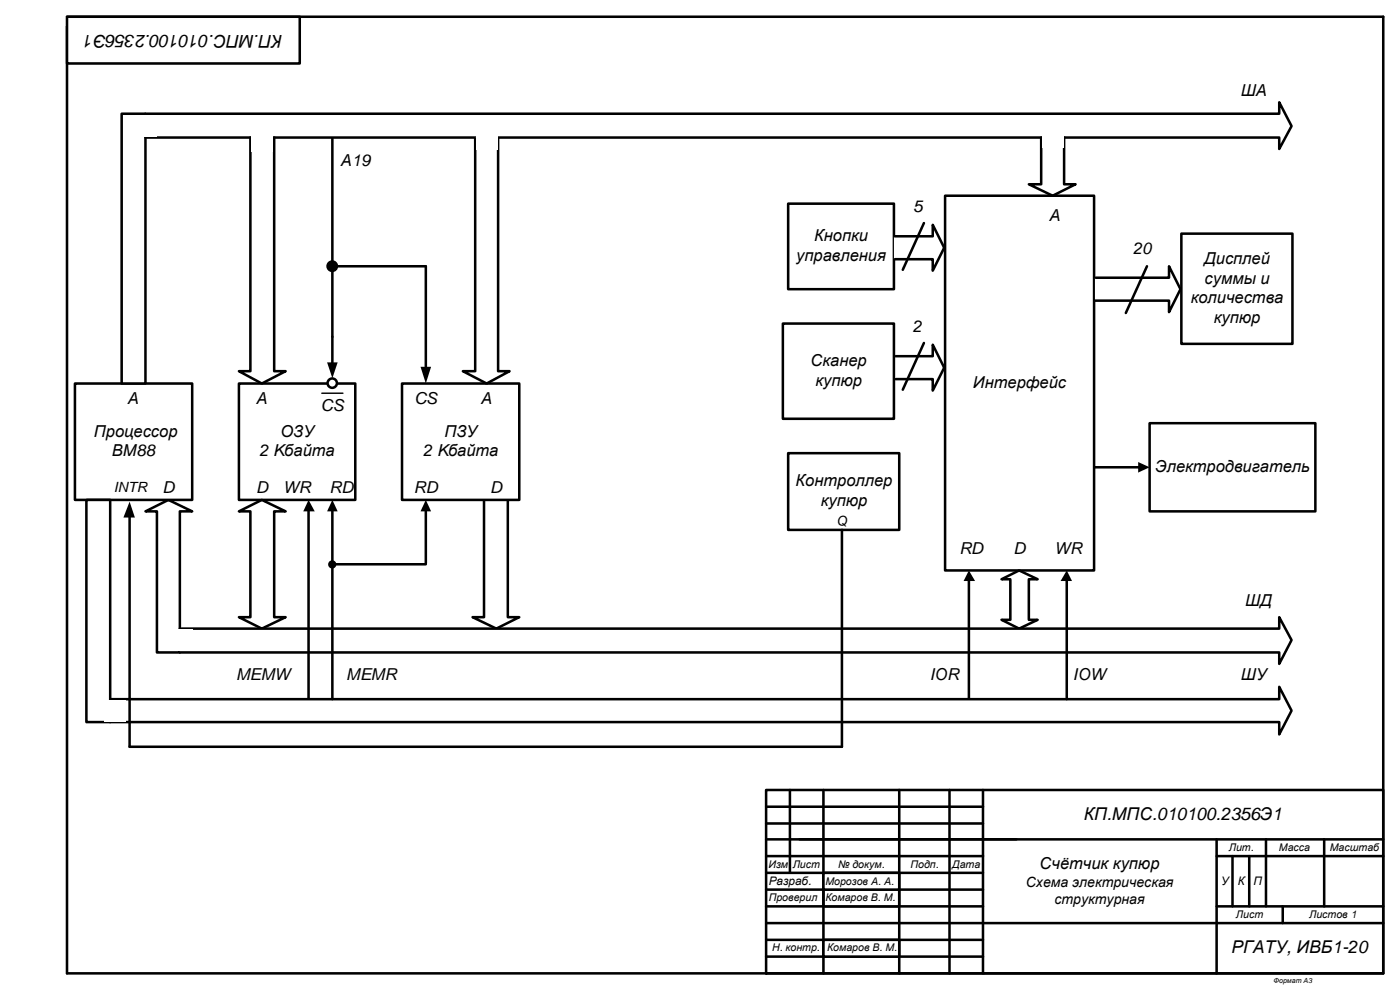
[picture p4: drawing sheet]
<svg xmlns="http://www.w3.org/2000/svg" width="420mm" height="297mm" viewBox="0 0 420 297" stroke-linecap="round" stroke-linejoin="round" font-family="sans-serif">
<path d="M43.7 153.5l6.8-3.5 7.2 3.5h-3.7v42.3h-6.9v-42.3z" fill="none" stroke="#000" stroke-width=".76"/>
<g fill="#fff">
<path d="M295 237.1h120.1v14.8h-120.1z" fill-rule="evenodd"/>
<path d="M295 251.9h70.1v25.1h-70.1z" fill-rule="evenodd"/>
<path d="M365.1 277h50v15.1h-50z" fill-rule="evenodd"/>
<path d="M145.3 150h7.1v35.2h3.4l-6.8 3.4-7.2-3.4h3.5z" fill-rule="evenodd"/>
</g>
<path d="M145.3 150v35.2h-3.5l7.2 3.4 6.8-3.4h-3.4v-35.2" fill="none" stroke="#000" stroke-width=".76"/>
<path d="M22.5 115.1h35.2v34.9h-35.2z" fill-rule="evenodd" fill="#fff"/>
<path d="M22.5 115.1h35.2v34.9h-35.2z" fill="none" stroke="#000" stroke-width=".76"/>
<path d="M71.7 115.1h34.9v34.9h-34.9z" fill-rule="evenodd" fill="#fff"/>
<path d="M71.7 115.1h34.9v34.9h-34.9z" fill="none" stroke="#000" stroke-width=".76"/>
<path d="M120.6 115.1h35.2v34.9h-35.2z" fill-rule="evenodd" fill="#fff"/>
<path d="M120.6 115.1h35.2v34.9h-35.2z" fill="none" stroke="#000" stroke-width=".76"/>
<path d="M283.6 58.7h44.7v112.5h-44.7z" fill-rule="evenodd" fill="#fff"/>
<path d="M283.6 58.7h44.7v112.5h-44.7z" fill="none" stroke="#000" stroke-width=".76"/>
<circle cx="99.7" cy="115" r="1.4" fill="#fff"/>
<circle cx="99.7" cy="115" r="1.4" fill="none" stroke="#000" stroke-width=".76"/>
<path d="M71.7 153.5l6.9-3.5 7.1 3.5h-3.4v31.7h3.4l-7.1 3.4-6.9-3.4h3.4v-31.7z" fill-rule="evenodd" fill="#fff"/>
<path d="M71.7 153.5l6.9-3.5 7.1 3.5h-3.4v31.7h3.4l-7.1 3.4-6.9-3.4h3.4v-31.7z" fill="none" stroke="#000" stroke-width=".76"/>
<path d="M300.6 173.8l5.3-2.6 5.5 2.6h-2.6v12.2h2.6l-5.5 2.6-5.3-2.6h2.6v-12.2z" fill-rule="evenodd" fill="#fff"/>
<path d="M300.6 173.8l5.3-2.6 5.5 2.6h-2.6v12.2h2.6l-5.5 2.6-5.3-2.6h2.6v-12.2z" fill="none" stroke="#000" stroke-width=".76"/>
<path d="M36.5 34.1h7.2v81h-7.2z" fill-rule="evenodd" fill="#fff"/>
<path d="M36.5 34.1h7.2v81h-7.2z" fill="none" stroke="#000" stroke-width=".76"/>
<path d="M43.7 34.1h340.2v-3.4l3.7 7.1-3.7 6.9v-3.4h-340.2z" fill-rule="evenodd" fill="#fff"/>
<path d="M43.7 34.1h340.2v-3.4l3.7 7.1-3.7 6.9v-3.4h-340.2" fill="none" stroke="#000" stroke-width=".76"/>
<path d="M75.1 41.3h7.2v70.1h3.4l-7.1 3.7-6.9-3.7h3.4z" fill-rule="evenodd" fill="#fff"/>
<path d="M75.1 41.3v70.1h-3.4l6.9 3.7 7.1-3.7h-3.4v-70.1" fill="none" stroke="#000" stroke-width=".76"/>
<path d="M142.6 41.3h6.9v70.1h3.4l-6.9 3.7-7.1-3.7h3.7z" fill-rule="evenodd" fill="#fff"/>
<path d="M142.6 41.5v69.9h-3.7l7.1 3.7 6.9-3.7h-3.4v-69.9" fill="none" stroke="#000" stroke-width=".76"/>
<path d="M25.9 150h7.2v66.7h-7.2z" fill-rule="evenodd" fill="#fff"/>
<path d="M25.9 150h7.2v66.7h-7.2z" fill="none" stroke="#000" stroke-width=".76"/>
<path d="M33.1 209.8h350.8v-3.7l3.7 7.2-3.7 7.1v-3.7h-350.8z" fill-rule="evenodd" fill="#fff"/>
<path d="M33.1 209.8h350.8v-3.7l3.7 7.2-3.7 7.1v-3.7h-350.8" fill="none" stroke="#000" stroke-width=".76"/>
<path d="M54 188.6h329.9v-3.4l3.7 6.9-3.7 7.1v-3.4h-329.9z" fill-rule="evenodd" fill="#fff"/>
<path d="M92.6 152.9v56.7M99.7 152.9v56.9M127.8 152.9v16.2M54 188.6h329.9v-3.4l3.7 6.9-3.7 7.1v-3.4h-329.9" fill="none" stroke="#000" stroke-width=".76"/>
<path d="M92.6 150l1.9 3.5h-3.5zM99.7 150l1.6 3.5h-3.1zM127.8 150l1.6 3.5h-3.2z" fill="#000"/>
<path d="M312.5 41.3h6.9v14h3.4l-6.9 3.4-7.1-3.4h3.7z" fill-rule="evenodd" fill="#fff"/>
<g fill="none" stroke="#000" stroke-width=".76">
<path d="M20.1 5h395v287.1h-395v-284.2M312.5 41.3v14h-3.7l7.1 3.4 6.9-3.4h-3.4v-14M290.8 174.1v35.5M320.1 174.1v35.7M229.9 237.1h185.2v55h-185.2zM237.1 237.1v24.8M295 237.1v55M229.9 242.1h65.1M229.9 251.9h185.2M229.9 256.9h65.1M365.1 256.9h50M365.1 251.9v40.2"/>
<path d="M369.9 256.9v15.1M374.9 256.9v15.1M379.9 251.9v20.1M397.4 251.9v20.1M229.9 261.9h65.1M229.9 267h65.1M229.9 272h65.1M229.9 277h185.2M365.1 272h50M385 272v5M229.9 282h65.1M229.9 287.1h65.1"/>
</g>
<path d="M290.8 171.2l1.8 3.2h-3.4zM320.1 171.2l1.6 3.2h-3.4z" fill="#000"/>
<path d="M20.1 5h69.9v14.1h-69.9z" fill-rule="evenodd" fill="#fff"/>
<g fill="none" stroke="#000" stroke-width=".76">
<path d="M20.1 5h69.9v14.1h-69.9zM99.7 41.5v67.5M99.7 79.9h28.1v30.4M99.7 169.3h28.1M229.9 247.1h65.1"/>
<circle cx="99.7" cy="79.9" r="1.4"/>
</g>
<path d="M96.6 118h6.3" fill="none" stroke="#000" stroke-width=".42"/>
<g fill="#000">
<path d="M98.2 108.7h3.1l-1.6 4.8zM126.2 110.1h3.2l-1.6 5z"/>
<circle cx="99.7" cy="79.9" r="1.4"/>
<circle cx="99.7" cy="169.4" r="1.24"/>
</g>
<path d="M247.1 267h22.8v5h-22.8z" fill-rule="evenodd" fill="#fff"/>
<path d="M247.1 237.1v55M269.9 237.1v55M285 237.1v55M247.1 267h22.8v5h-22.8z" fill="none" stroke="#000" stroke-width=".76"/>
<path d="M247.1 261.9h22.8v5.1h-22.8z" fill-rule="evenodd" fill="#fff"/>
<path d="M247.1 261.9h22.8v5.1h-22.8z" fill="none" stroke="#000" stroke-width=".76"/>
<path d="M345 127h49.8v26.5h-49.8z" fill-rule="evenodd" fill="#fff"/>
<path d="M345 127h49.8v26.5h-49.8z" fill="none" stroke="#000" stroke-width=".76"/>
<path d="M236.5 61.1h31.8v25.7h-31.8z" fill-rule="evenodd" fill="#fff"/>
<path d="M236.5 61.1h31.8v25.7h-31.8z" fill="none" stroke="#000" stroke-width=".76"/>
<g fill="#fff">
<path d="M31.2 210.1h6.4v6.3h-6.4z" fill-rule="evenodd"/>
<path d="M51.3 188.9h6.4v6.4h-6.4z" fill-rule="evenodd"/>
<path d="M40.7 34.7h6.4v6.3h-6.4z" fill-rule="evenodd"/>
<path d="M75.4 39.2h6.4v6.3h-6.4z" fill-rule="evenodd"/>
<path d="M142.9 38.4h6.3v6.6h-6.3z" fill-rule="evenodd"/>
<path d="M312.7 37.6h6.4v6.6h-6.4z" fill-rule="evenodd"/>
<path d="M247.1 282h22.8v5.1h-22.8z" fill-rule="evenodd"/>
</g>
<path d="M247.1 282h22.8v5.1h-22.8z" fill="none" stroke="#000" stroke-width=".76"/>
<path d="M328.6 83.3h22.2v-3.4l3.5 6.9-3.5 6.9v-3.5h-22.2z" fill-rule="evenodd" fill="#fff"/>
<path d="M328.9 83.3h21.9v-3.4l3.5 6.9-3.5 6.9v-3.5h-22.2" fill="none" stroke="#000" stroke-width=".76"/>
<path d="M354.5 70.1h33.4v33.1h-33.4z" fill-rule="evenodd" fill="#fff"/>
<path d="M354.5 70.1h33.4v33.1h-33.4z" fill="none" stroke="#000" stroke-width=".76"/>
<path d="M234.9 97.1h33.4v28.6h-33.4z" fill-rule="evenodd" fill="#fff"/>
<path d="M234.9 97.1h33.4v28.6h-33.4z" fill="none" stroke="#000" stroke-width=".76"/>
<path d="M236.5 136h33.4v23h-33.4z" fill-rule="evenodd" fill="#fff"/>
<path d="M236.5 136h33.4v23h-33.4zM38.9 155v69.1" fill="none" stroke="#000" stroke-width=".76"/>
<path d="M38.9 150.5l1.6 4.8h-3.5z" fill="#000"/>
<path d="M33.6 143.9h14.8v5.1h-14.8z" fill-rule="evenodd" fill="#fff"/>
<path d="M252.7 159v65.1h-213.8" fill="none" stroke="#000" stroke-width=".76"/>
<path d="M268.3 70.9h11.6v-3.4l3.5 6.8-3.5 6.9v-3.4h-11.6z" fill-rule="evenodd" fill="#fff"/>
<path d="M268.6 70.9h11.3v-3.4l3.5 6.8-3.5 6.9v-3.4h-11.3M277.3 66.9l-6.4 14.1M344.2 79.9l-6.3 14" fill="none" stroke="#000" stroke-width=".76"/>
<path d="M268.8 106.9h11.1v-3.4l3.5 6.8-3.5 6.9v-3.4h-11.1z" fill-rule="evenodd" fill="#fff"/>
<path d="M268.8 106.9h11.1v-3.4l3.5 6.8-3.5 6.9v-3.4h-11.1M277.3 102.9l-6.4 14M328.6 140.2h13.5" fill="none" stroke="#000" stroke-width=".76"/>
<path d="M341.6 138.6l3.4 1.6-3.4 1.6z" fill="#000"/>
<g font-size="5.3">
<text x="84.7" y="10.4" transform="rotate(-180 84.7 10.4)">КП.МПС.010100.2356Э1</text>
<text x="325.3" y="246.1">КП.МПС.010100.2356Э1</text>
<text x="369.6" y="286.1">РГАТУ, ИВБ1-20</text>
</g>
<g font-size="4.9">
<text x="372.3" y="28.7">ША</text>
<text x="102.3" y="49.8">А19</text>
<text x="274" y="63.5">5</text>
<text x="314.9" y="66.4">А</text>
<text x="244.3" y="72.5">Кнопки</text>
<text x="340.1" y="76.3">20</text>
<text x="239" y="78.4">управления</text>
<text x="361.4" y="79.2">Дисплей</text>
<text x="361.5" y="85.1">суммы и</text>
<text x="357.4" y="91">количества</text>
<text x="274" y="99.5">2</text>
<text x="364.3" y="97">купюр</text>
<text x="243.3" y="109.8">Сканер</text>
<text x="244.7" y="115.7">купюр</text>
<text x="292" y="116.5">Интерфейс</text>
<text x="38.4" y="121.4">А</text>
<text x="77" y="121.4">А</text>
<text x="96.3" y="123.5">CS</text>
<text x="124.4" y="121.4">CS</text>
<text x="144.4" y="121.4">А</text>
<text x="28.2" y="131">Процессор</text>
<text x="84.2" y="131">ОЗУ</text>
<text x="133.4" y="131">ПЗУ</text>
<text x="33.6" y="137">ВМ88</text>
<text x="77.9" y="137">2 Kбайта</text>
<text x="127" y="137">2 Kбайта</text>
<text x="346.7" y="141.8">Электродвигатель</text>
<text x="48.8" y="148.1">D</text>
<text x="76.9" y="148.1">D</text>
<text x="85" y="148.1">WR</text>
<text x="98.9" y="148.1">RD</text>
<text x="124.2" y="148.1">RD</text>
<text x="147.1" y="148.1">D</text>
<text x="238.8" y="146">Контроллер</text>
<text x="246.3" y="151.9">купюр</text>
<text x="287.9" y="166.3">RD</text>
<text x="304.2" y="166.3">D</text>
<text x="316.5" y="166.3">WR</text>
<text x="373.7" y="181.7">ШД</text>
<text x="70.9" y="204.2">MEMW</text>
<text x="103.9" y="204.2">MEMR</text>
<text x="279" y="204.2">IOR</text>
<text x="322" y="204.2">IOW</text>
<text x="372.4" y="204.2">ШУ</text>
<text x="312" y="260.9">Счѐтчик купюр</text>
</g>
<g font-size="4.2">
<text x="34.2" y="147.8">INTR</text>
<text x="250.9" y="157.8">Q</text>
<text x="307.9" y="266.2">Схема электрическая</text>
<text x="316.5" y="271.3">структурная</text>
</g>
<g font-size="3.5">
<text x="230.7" y="265.6">Разраб.</text>
<text x="366.5" y="265.6">У</text>
<text x="371.5" y="265.6">К</text>
<text x="376.2" y="265.6">П</text>
</g>
<g font-size="3.2">
<text x="368.8" y="255.5">Лит.</text>
<text x="383.8" y="255.5">Масса</text>
<text x="399.1" y="255.5">Масштаб</text>
<text x="230.6" y="260.5">Изм</text>
<text x="237.9" y="260.5">Лист</text>
<text x="251.5" y="260.5">№ докум.</text>
<text x="273.3" y="260.5">Подп.</text>
<text x="285.8" y="260.5">Дата</text>
<text x="233.2" y="264.4">.</text>
<text x="247.7" y="265.5">Морозов А. А.</text>
<text x="230.7" y="270.5">Проверил</text>
<text x="247.7" y="270.5">Комаров В. М.</text>
<text x="370.9" y="275.5">Лист</text>
<text x="392.9" y="275.5">Листов 1</text>
<text x="231.7" y="285.5">Н. контр.</text>
<text x="248.2" y="285.5">Комаров В. М.</text>
</g>
<text font-size="2.1" x="382.2" y="295.1">Формат А3</text>
</svg>
